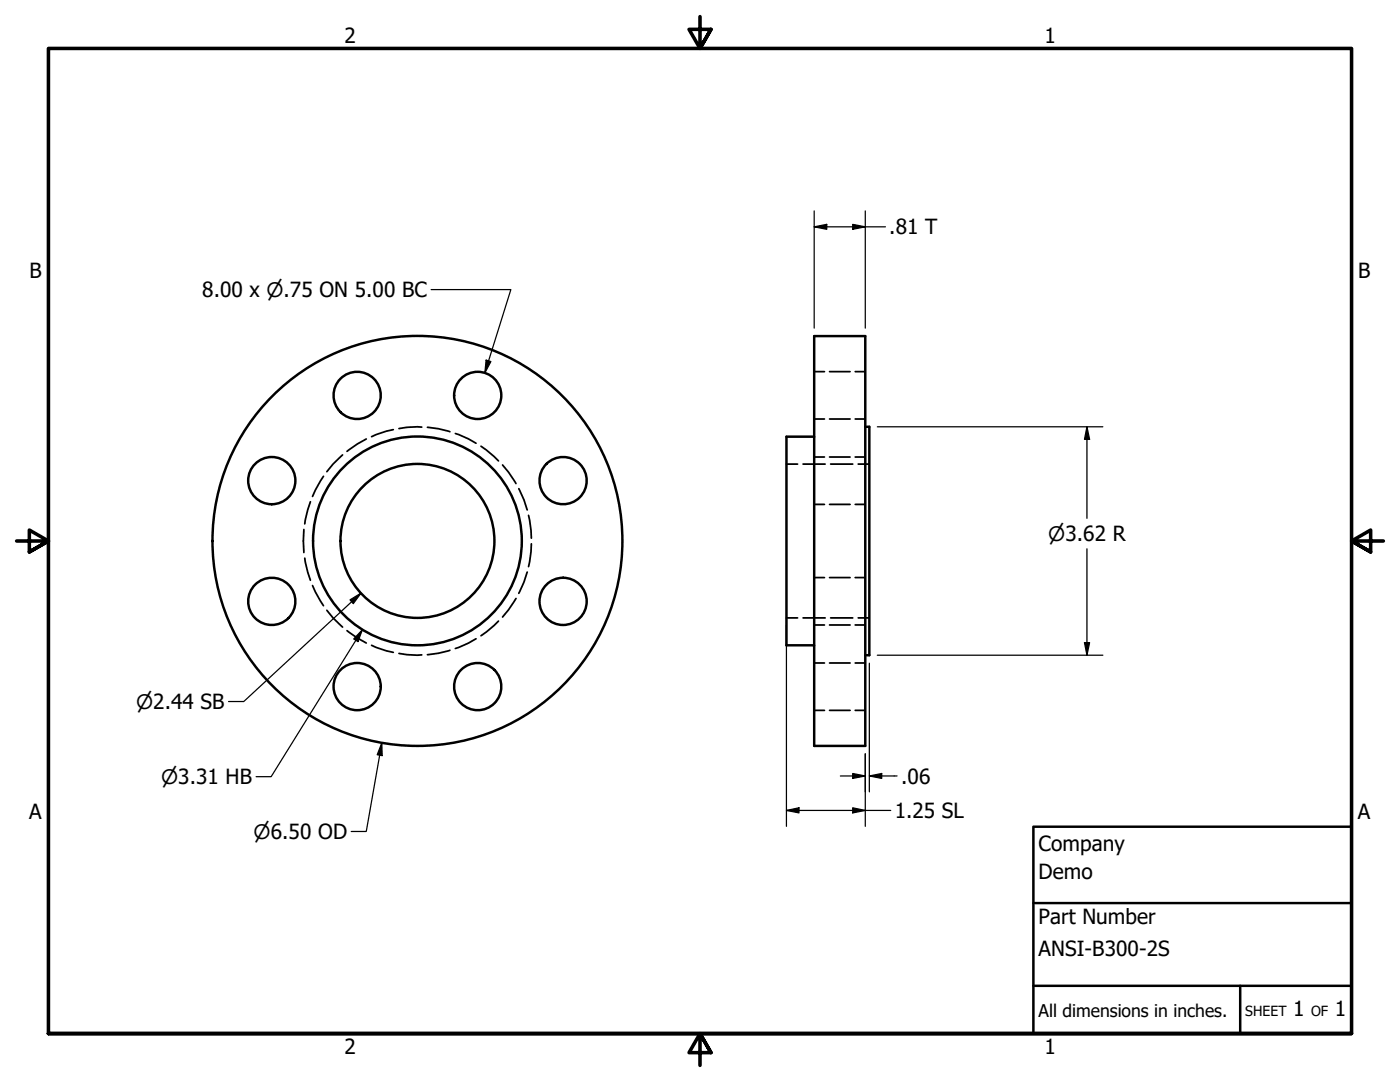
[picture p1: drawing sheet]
<svg xmlns="http://www.w3.org/2000/svg" width="279mm" height="216mm" viewBox="0 0 279 216" stroke-linecap="round" stroke-linejoin="round" font-family="sans-serif">
<!-- layer: Hidden (ANSI) -->
<g fill="none" stroke="#000" stroke-width=".35">
<path d="M162.5 74.2h2M165.6 74.2h4.1M170.7 74.2h2M64.6 95l-1.7 2.8-.5 1.3M68.4 90.8l-1.9 1.8-1.3 1.5M73.1 87.6l-1.8 1-2 1.5M78.5 85.7l-1.4 .3-2.9 1.1M84.2 85.2l-3 .1-1.6 .2M85.3 85.3l2.2 .2 2.3 .6M90.9 86.5l2.6 1.1 1.5 .8M96 89l1 .8 2.5 2.2M100.3 92.8l1.2 1.4 1.5 2.3"/>
<path d="M103.5 97.5l1.1 2.2 .6 2M157 92.6h2.2M160.3 92.6h4.4M162.5 91.2h2M162.5 83.6h2M165.6 91.2h4.1M165.6 83.6h4.1M165.8 92.6h4.4M170.7 91.2h2M170.7 83.6h2M171.3 92.6h2.2M60.6 105.7l-.1 2.2 .1 2.3"/>
<path d="M60.8 111.4l.6 2.8 .5 1.6M61.9 100.1l-.5 1.6-.6 2.8M62.4 116.8l.5 1.3 1.7 2.8M103 119.4l-1.5 2.3-1.2 1.4M105.2 114.2l-.6 2-1.1 2.2M105.5 102.8l.5 3v1.6M106 108.5v1.6l-.5 3M162.5 100.6h2M162.5 115.3h2M165.6 100.6h4.1M165.6 115.3h4.1M170.7 100.6h2"/>
<path d="M170.7 115.3h2M65.2 121.8l1.3 1.5 1.9 1.8M69.3 125.8l2 1.5 1.8 1M74.2 128.8l2.9 1.1 1.4 .3M79.6 130.4l1.6 .2 3 .1M89.8 129.8l-2.3 .6-2.2 .2M95 127.5l-1.5 .8-2.6 1.1M99.5 123.9l-2.5 2.2-1 .8M157 123.3h2.2M160.3 123.3h4.4M162.5 124.7h2M162.5 132.3h2"/>
<path d="M165.6 124.7h4.1M165.6 132.3h4.1M165.8 123.3h4.4M170.7 124.7h2M170.7 132.3h2M171.3 123.3h2.2M162.5 141.7h2M165.6 141.7h4.1M170.7 141.7h2"/>
</g>
<!-- layer: Visible (ANSI) -->
<g fill="none" stroke="#000" stroke-width=".49">
<path d="M162.5 67.1h10.2v81.7h-10.2zM162.5 87.1h-5.5v41.7h5.5M172.7 85.2h.8v45.5h-.8"/>
<circle cx="71.3" cy="78.9" r="4.7"/>
<circle cx="95.3" cy="78.9" r="4.7"/>
<circle cx="54.2" cy="95.9" r="4.7"/>
<circle cx="112.4" cy="95.9" r="4.7"/>
<circle cx="54.2" cy="120" r="4.7"/>
<circle cx="83.3" cy="107.9" r="15.4"/>
<circle cx="83.3" cy="107.9" r="20.8"/>
<circle cx="83.3" cy="107.9" r="40.9"/>
<circle cx="112.4" cy="120" r="4.7"/>
<circle cx="71.3" cy="137" r="4.7"/>
<circle cx="95.3" cy="137" r="4.7"/>
</g>
<!-- layer: Border (ANSI) -->
<path d="M139.7 3.3v6.4l-2.2-3.8h4.4l-2.2 3.8 2.2-3.8M3.3 107.9h6.4l-3.8-2.1v4.3l3.8-2.2-3.8 2.2M276.1 107.9h-6.4l3.8-2.1v4.3l-3.8-2.2 3.8 2.2M9.7 206.2v-196.5h260v196.5h-260h260M141.9 210l-2.2-3.8 2.2 3.8h-4.4l2.2-3.8v6.4" fill="none" stroke="#000" stroke-width=".71"/>
<!-- layer: Title (ANSI) -->
<path d="M206.2 165h63.5v41.2h-63.5zM206.2 196.7h63.5M206.2 180.2h63.5M247.5 196.7v9.5" fill="none" stroke="#000" stroke-width=".49"/>
<!-- layer: Dimension (ANSI) -->
<g fill="none" stroke="#000" stroke-width=".25">
<path d="M86 57.8h16l-5.2 16.6M162.5 45.3l2.5-.5v1zM162.5 45.3h14.2M162.5 42.1v23.4M170.2 44.8l2.5 .5-2.5 .5zM172.7 42.1v23.4M97 71.9l1 .2-1.2 2.3zM175.1 85.2h45M216.9 85.2l.6 2.5h-1.1zM216.9 85.2v18.2M69.8 119.7l2.2-1.3-1.5 2zM72 118.4l-23.4 21.6h-3"/>
<path d="M216.9 109.5v21.2M72.3 125.7l-.9 2.3-.8-.5zM72.3 125.7l-18.2 29.3h-3M157 124.9v40M173.5 132.3v25.7M175.1 130.7h45M216.4 128.2h1.1l-.6 2.5zM76.2 148.2l.1 2.6-1-.2zM76.2 148.2l-3.1 17.7h-3M167.7 154.8h5M170.2 154.3l2.5 .5-2.5 .5zM172.7 150.4v14.5"/>
<path d="M173.5 154.8l2.5-.5v1zM173.5 154.8h5.5M157 161.7l2.5-.5v1zM157 161.7h20.8M170.2 161.2l2.5 .5-2.5 .5z"/>
</g>
<g fill="#000">
<path d="M162.5 45.3l2.5-.5v1z" fill-rule="evenodd"/>
<path d="M170.2 44.8l2.5 .5-2.5 .5z" fill-rule="evenodd"/>
<path d="M97 71.9l1 .2-1.2 2.3z" fill-rule="evenodd"/>
<path d="M216.9 85.2l.6 2.5h-1.1z" fill-rule="evenodd"/>
<path d="M69.8 119.7l2.2-1.3-1.5 2z" fill-rule="evenodd"/>
<path d="M72.3 125.7l-.9 2.3-.8-.5z" fill-rule="evenodd"/>
<path d="M216.4 128.2h1.1l-.6 2.5z" fill-rule="evenodd"/>
<path d="M76.2 148.2l.1 2.6-1-.2z" fill-rule="evenodd"/>
<path d="M170.2 154.3l2.5 .5-2.5 .5z" fill-rule="evenodd"/>
<path d="M173.5 154.8l2.5-.5v1z" fill-rule="evenodd"/>
<path d="M157 161.7l2.5-.5v1z" fill-rule="evenodd"/>
<path d="M170.2 161.2l2.5 .5-2.5 .5z" fill-rule="evenodd"/>
</g>
<g font-size="4.2">
<text x="68.7" y="8.6">2</text>
<text x="208.4" y="8.6">1</text>
<text x="177.5" y="46.8">.81 T</text>
<text x="5.9" y="55.5">B</text>
<text x="40.4" y="59.3">8.00 x ⌀.75 ON 5.00 BC</text>
<text x="271" y="55.5">B</text>
<text x="179.8" y="156.4">.06</text>
<text x="5.8" y="163.4">A</text>
<text x="178.6" y="163.2">1.25 SL</text>
<text x="271" y="163.4">A</text>
<text x="207.3" y="169.8">Company</text>
<text x="207.3" y="175.4">Demo</text>
<text x="207.3" y="184.4">Part Number</text>
<text x="207.3" y="190.7">ANSI-B300-2S</text>
<text x="258.1" y="202.8">1</text>
<text x="266.4" y="202.8">1</text>
<text x="68.7" y="210.3">2</text>
<text x="208.4" y="210.3">1</text>
</g>
<g font-size="4">
<text x="209.2" y="107.9">⌀3.62 R</text>
<text x="27.2" y="141.5">⌀2.44 SB</text>
<text x="32.2" y="156.5">⌀3.31 HB</text>
<text x="50.6" y="167.4">⌀6.50 OD</text>
</g>
<text font-size="3.5" x="207.3" y="202.9">All dimensions in inches.</text>
<g font-size="2.8">
<text x="248.5" y="202.8">SHEET</text>
<text x="261.7" y="202.8">OF</text>
</g>
</svg>
